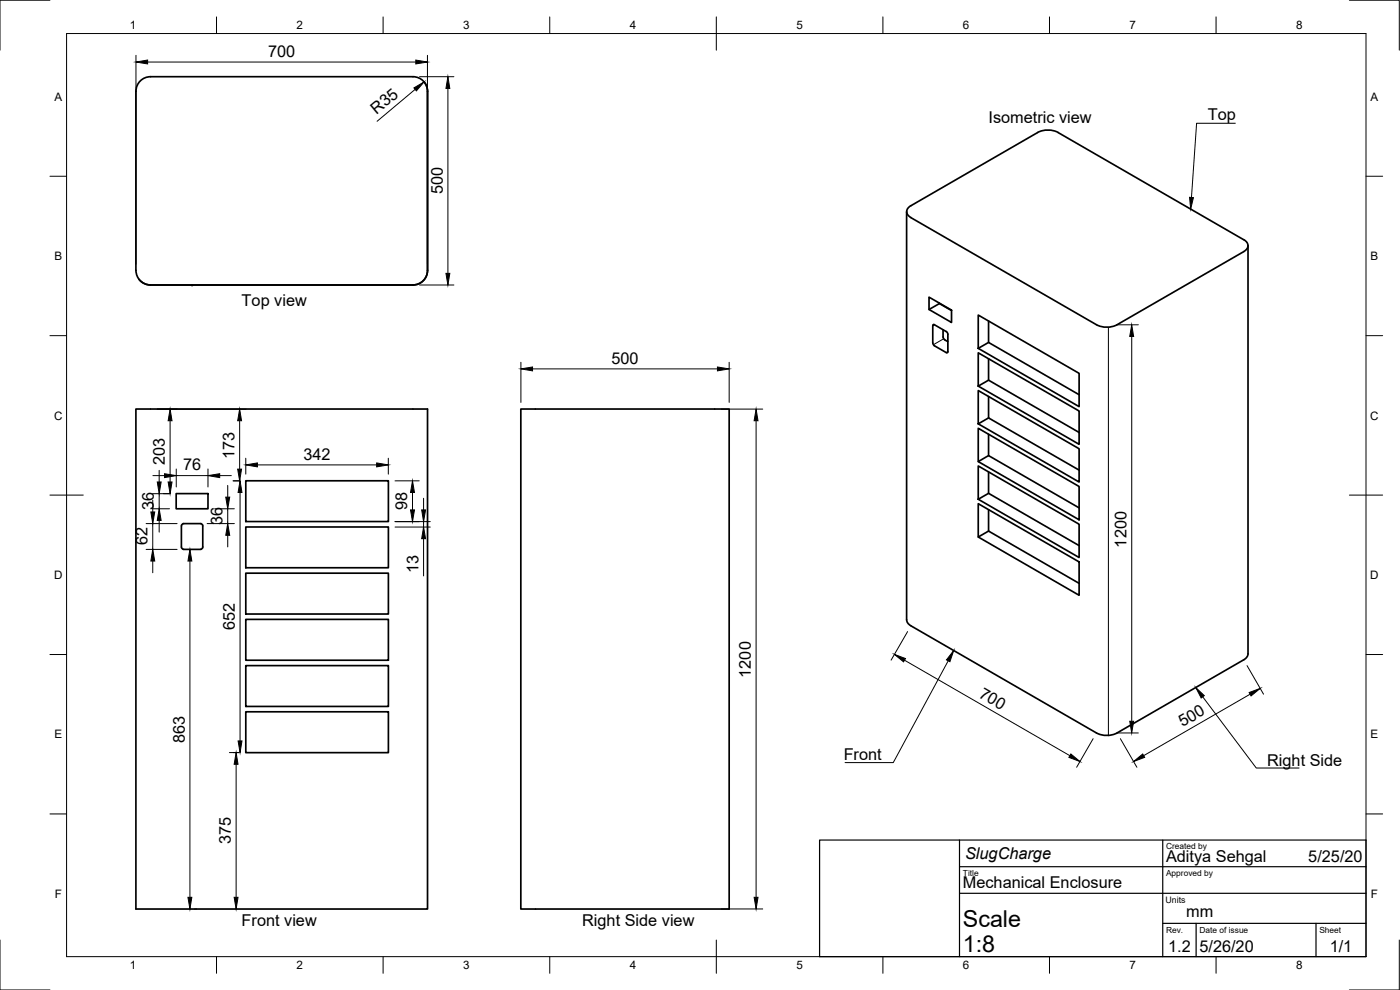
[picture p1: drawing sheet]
<svg xmlns="http://www.w3.org/2000/svg" width="420mm" height="297mm" viewBox="0 0 420 297" stroke-linecap="round" stroke-linejoin="round" font-family="sans-serif">
<!-- layer: Visible -->
<g fill="none" stroke="#000" stroke-width=".51">
<path d="M127.4 24.7l.7 1.3 .2 1.4M128.3 27.4a4.4 4.4 0 0 0-4.4-4.4h-78.7a4.4 4.4 0 0 0-4.4 4.4v53.7a4.4 4.4 0 0 0 4.4 4.4M128.3 27.4v53.7a4.4 4.4 0 0 1-4.4 4.4M272.1 63.5v122.5M273.4 61.7l38-21.9a6.8 6.8 0 0 1 6.2 0l55.7 32.1M273.4 61.7a1.91 1.91 0 0 0-1.3 1.8 1.91 1.91 0 0 0 1.3 1.8l55.7 32.1a6.8 6.8 0 0 0 6.2 0l38-21.9a1.9 1.9 0 0 0 1.3-1.8 1.9 1.9 0 0 0-1.3-1.8M374.6 73.7l-.1 122.9-.4 .7-.8 .7-38 21.9a6.8 6.8 0 0 1-6.2 0l-55.7-32.1-1.1-1-.2-.8M41.7 83.8l1.3 1.1 2.2 .6M45.2 85.5h78.7M57.4 85.5l.2 .2 .3-.2M128.3 81.1a4.4 4.4 0 0 1-4.4 4.4M278.8 89.2l6.8 3.9v3.7l-6.8-3.9z"/>
<path d="M280.4 97.4l3.6 2.1 .5 .8M280.4 97.4l-.4 .1v.2l.1 5.7 3.9 2.4h.4l.1-.3M281.9 91l3.7 2.2M281.9 91.1l-3.1 1.8M283 98.9v2.2M293.6 94.5l30.3 17.5v10l-30.3-17.5zM296.7 96.3v6.5l27.2 15.6M283.1 101.1l.3 .7 1.1 .7M284.5 100.3v5.2M293.6 117.2l30.3 17.4v10l-30.3-17.4zM293.6 105.9l30.3 17.4v10l-30.3-17.4zM296.7 107.6v6.5l27.2 15.7"/>
<path d="M296.7 119v6.4l27.2 15.7M296.7 102.8l-3.1 1.7M296.7 114.1l-3.1 1.8M40.8 122.7h87.5v150.1h-87.5zM156.3 122.7h62.5v150.1h-62.5zM293.6 139.8l30.3 17.5v10l-30.3-17.5zM293.6 128.5l30.3 17.5v10l-30.3-17.5zM296.7 130.3v6.4l27.2 15.7M296.7 125.4l-3.1 1.8M296.7 136.7l-3.1 1.8M52.9 148.1h9.5v4.6h-9.5zM54.7 157.3l.4-.2h5.1l.5 .2 .2 .5v6.3l-.2 .5-.5 .3-5.1-.1-.4-.2-.3-.4 .1-6.4z"/>
<path d="M73.8 144.3h42.8v12.2h-42.8zM73.8 158.1h42.8v12.3h-42.8zM293.6 151.1l30.3 17.5v10l-30.3-17.5zM296.7 141.6v6.4l27.2 15.7M296.7 152.9v6.4l27.2 15.7M296.7 159.3l-3.1 1.8M296.7 148l-3.1 1.8M73.8 172h42.8v12.2h-42.8zM73.8 199.7h42.8v12.3h-42.8zM73.8 185.9h42.8v12.2h-42.8zM73.8 213.6h42.8v12.2h-42.8z"/>
</g>
<!-- layer: Visible Narrow -->
<path d="M280.4 97.4l-.4 .3M332.7 98.3v122.5M283.2 101.6l-3 1.8M284.5 105.5l-.5 .3" fill="none" stroke="#000" stroke-width=".3"/>
<!-- layer: Border -->
<g fill="none" stroke="#000" stroke-width=".3">
<path d="M15 .1h-15v15M20 10.1h390v276.9h-390zM65 5.1v5M115 5.1v5M165 5.1v5M215 5.1v10M265 5.1v5M315 5.1v5M365 5.1v5M405 .1h15v15M15 52.9h5M410 52.9h5"/>
<path d="M15 100.7h5M410 100.7h5M15 148.6h10M405 148.6h10M15 196.4h5M410 196.4h5M15 244.2h5M410 244.2h5M0 282.1v14.9h15M65 287v5M115 287v5M165 287v5"/>
<path d="M215 282.1v9.9M265 287v5M315 287v5M365 287v5M420 282.1v14.9h-15"/>
</g>
<!-- layer: TitleBlock -->
<path d="M246 252.1h164v34.9h-164zM288 252.1v34.9M349 252.1v34.9M288 268h122M288 260.1h122M349 277.1h61M359 277.1v9.9M395 277.1v9.9" fill="none" stroke="#000" stroke-width=".36"/>
<!-- layer: Dimensions -->
<g fill="none" stroke="#000" stroke-width=".3">
<path d="M40.8 16.6v62.5M44.3 18.6h80.5M128.3 16.6v62.5M124.6 26.8l-11.4 9.6M125.9 23h10.3M134.4 26.5v55.5M125.9 85.5h10.3M335.5 97.5h6.2M156.3 108.7v12M159.8 110.7h55.5M218.8 108.7v12M339.7 101v115.4"/>
<path d="M47.2 122.8h26.7M51.1 126.2v18.4M71.9 126.2v14.6M73.8 137.5v4.8M77.3 139.5h35.8M116.5 137.5v4.8M216.5 122.8h12.4M226.9 126.2v143M43.9 157.1h9.2M45.8 148.1h5.1M45.8 152.7h5.1M45.8 150.1v3.5"/>
<path d="M45.8 157.1v7.8M45.9 142.7h3.5M47.8 141.1v3.5M47.8 148.1v4.6M47.8 156.2v3.5M52.9 140.7v5.4M52.9 142.7h9.5M62.2 157.1h8.1M62.4 140.7v5.4M64.4 152.7h5.9M65.9 142.7h3.5M68.3 145.7v3.5"/>
<path d="M68.3 152.7v4.4M69.9 144.3h1.9M72.1 147.8v74.5M118.6 144.3h7.2M118.6 156.5h10.5M118.6 158.1h10.5M123.8 147.8v5.2M127.1 149.5v3.5M127.1 156.5v1.6M43.9 164.9h9.2M45.8 168.3v3.6M57 168.3v100.9"/>
<path d="M68.3 160.6v3.5M127.1 161.6v11.2M271.5 198.1l49.6 28.6M272.4 189.5l-5 8.6M374.3 199.7l4.9 8.6M335.5 219.9h6.2M375.2 208.3l-32 18.4M68.9 225.8h2.9M70.9 229.3v39.9M328.1 221.6l-5 8.6M336.3 221.6l4.9 8.6M58.4 272.7h.6"/>
<path d="M216.5 272.7h12.4"/>
</g>
<g fill="#000" stroke="#000" stroke-width=".3">
<path d="M40.8 18.6l3.5-.6v1.2zM124.8 18l3.5 .6-3.5 .6zM124.2 26.4l3.1-1.8-2.3 2.7zM134.4 23l.6 3.5h-1.2zM133.8 82h1.2l-.6 3.5zM156.3 110.7l3.5-.6v1.2zM215.3 110.1l3.5 .6-3.5 .6zM339.7 97.5l.5 3.5h-1.1zM51.1 122.8l.5 3.4h-1.1zM71.9 122.8l.6 3.4h-1.2zM73.8 139.5l3.5-.6v1.2zM113.1 138.9l3.4 .6-3.4 .6z"/>
<path d="M226.9 122.8l.6 3.4h-1.2zM45.3 153.6h1.1l-.6 3.5zM47.2 144.6h1.2l-.6 3.5zM47.8 152.7l.6 3.5h-1.2zM49.4 142.1l3.5 .6-3.5 .6zM50.5 144.6h1.1l-.5 3.5zM62.4 142.7l3.5-.6v1.2zM67.8 149.2h1.1l-.6 3.5zM71.3 140.8h1.2l-.6 3.5zM72.1 144.3l.5 3.5h-1.1zM123.8 144.3l.6 3.5h-1.2zM123.2 153h1.2l-.6 3.5z"/>
<path d="M126.6 153h1.1l-.6 3.5zM45.8 164.9l.6 3.4h-1.1zM57 164.9l.6 3.4h-1.2zM68.3 157.1l.6 3.5h-1.1zM127.1 158.1l.6 3.5h-1.1zM268.4 196.3l3.4 1.3-.6 1zM339.1 216.4h1.1l-.5 3.5zM374.9 207.8l3.3-1.2-2.7 2.2zM70.9 225.8l.5 3.5h-1.1zM71.5 222.3h1.1l-.5 3.5zM321.4 226.2l2.7 2.3-3.3-1.2zM340.2 228.5l2.8-2.3 .5 1.1z"/>
<path d="M56.4 269.2h1.2l-.6 3.5zM70.3 269.2h1.1l-.5 3.5zM226.3 269.2h1.2l-.6 3.5z"/>
</g>
<!-- layer: Annotations -->
<path d="M357 59.2l1.2 .1-.8 3.4zM286.2 195.2l-1.1 3.4-1-.6zM358.9 206.3l2.5 2.4-.9 .7z" fill="#000" stroke="#000" stroke-width=".3"/>
<path d="M370.8 37h-11.7l-1.5 22.3M284.6 198.3l-16.5 30.5h-14.5M361 209.1l16 21.3h12.9" fill="none" stroke="#000" stroke-width=".3"/>
<g font-size="7">
<text x="289" y="278.1">Scale</text>
<text x="289" y="285.5">1:8</text>
</g>
<g font-size="4.9">
<text x="80.5" y="17">700</text>
<text x="113" y="34.5" transform="rotate(-40 113 34.5)">R35</text>
<text x="296.7" y="36.8">Isometric view</text>
<text x="362.5" y="36">Top</text>
<text x="132.9" y="58.3" transform="rotate(-90 132.9 58.3)">500</text>
<text x="72.5" y="91.7">Top view</text>
<text x="183.5" y="109.1">500</text>
<text x="70.4" y="137.7" transform="rotate(-90 70.4 137.7)">173</text>
<text x="91.1" y="137.9">342</text>
<text x="49.5" y="139.5" transform="rotate(-90 49.5 139.5)">203</text>
<text x="54.9" y="141.2">76</text>
<text x="46.2" y="153.1" transform="rotate(-90 46.2 153.1)">36</text>
<text x="122.2" y="153.1" transform="rotate(-90 122.2 153.1)">98</text>
<text x="66.8" y="157.6" transform="rotate(-90 66.8 157.6)">36</text>
<text x="44.3" y="163.7" transform="rotate(-90 44.3 163.7)">62</text>
<text x="338.1" y="164.3" transform="rotate(-90 338.1 164.3)">1200</text>
<text x="125.6" y="171.9" transform="rotate(-90 125.6 171.9)">13</text>
<text x="70.5" y="189.1" transform="rotate(-90 70.5 189.1)">652</text>
<text x="225.4" y="203.3" transform="rotate(-90 225.4 203.3)">1200</text>
<text x="293.5" y="209" transform="rotate(30 293.5 209)">700</text>
<text x="354.9" y="218.2" transform="rotate(-30 354.9 218.2)">500</text>
<text x="55.4" y="222.9" transform="rotate(-90 55.4 222.9)">863</text>
<text x="253.2" y="228.1">Front</text>
<text x="380.3" y="229.8">Right Side</text>
<text x="69.3" y="253.4" transform="rotate(-90 69.3 253.4)">375</text>
<text x="289.6" y="257.6">SlugCharge</text>
<text x="350" y="258.6">Aditya Sehgal</text>
<text x="392.7" y="258.6">5/25/20</text>
<text x="289" y="266.6">Mechanical Enclosure</text>
<text x="356" y="275">mm</text>
<text x="72.5" y="277.8">Front view</text>
<text x="174.7" y="277.8">Right Side view</text>
<text x="350.6" y="285.7">1.2</text>
<text x="360" y="285.5">5/26/20</text>
<text x="399.1" y="285.7">1/1</text>
</g>
<g font-size="3.5">
<text x="39" y="8.8">1</text>
<text x="89" y="8.8">2</text>
<text x="139" y="8.8">3</text>
<text x="189" y="8.8">4</text>
<text x="239" y="8.8">5</text>
<text x="289" y="8.8">6</text>
<text x="339" y="8.8">7</text>
<text x="389" y="8.8">8</text>
<text x="16.3" y="30.2">A</text>
<text x="411.3" y="30.2">A</text>
<text x="16.3" y="78">B</text>
<text x="411.3" y="78">B</text>
<text x="16.2" y="125.9">C</text>
<text x="411.2" y="125.9">C</text>
<text x="16.2" y="173.7">D</text>
<text x="411.2" y="173.7">D</text>
<text x="16.3" y="221.6">E</text>
<text x="411.3" y="221.6">E</text>
<text x="16.4" y="269.4">F</text>
<text x="411.4" y="269.4">F</text>
<text x="39" y="290.8">1</text>
<text x="89" y="290.8">2</text>
<text x="139" y="290.8">3</text>
<text x="189" y="290.8">4</text>
<text x="239" y="290.8">5</text>
<text x="289" y="290.8">6</text>
<text x="339" y="290.8">7</text>
<text x="389" y="290.8">8</text>
</g>
<text font-size="2.7" x="349.8" y="270.9">Units</text>
<g font-size="2.5">
<text x="350" y="254.9">Created by</text>
<text x="289" y="262.9">Title</text>
<text x="350" y="262.9">Approved by</text>
<text x="350" y="279.9">Rev.</text>
<text x="360" y="279.9">Date of issue</text>
<text x="396" y="279.9">Sheet</text>
</g>
</svg>
